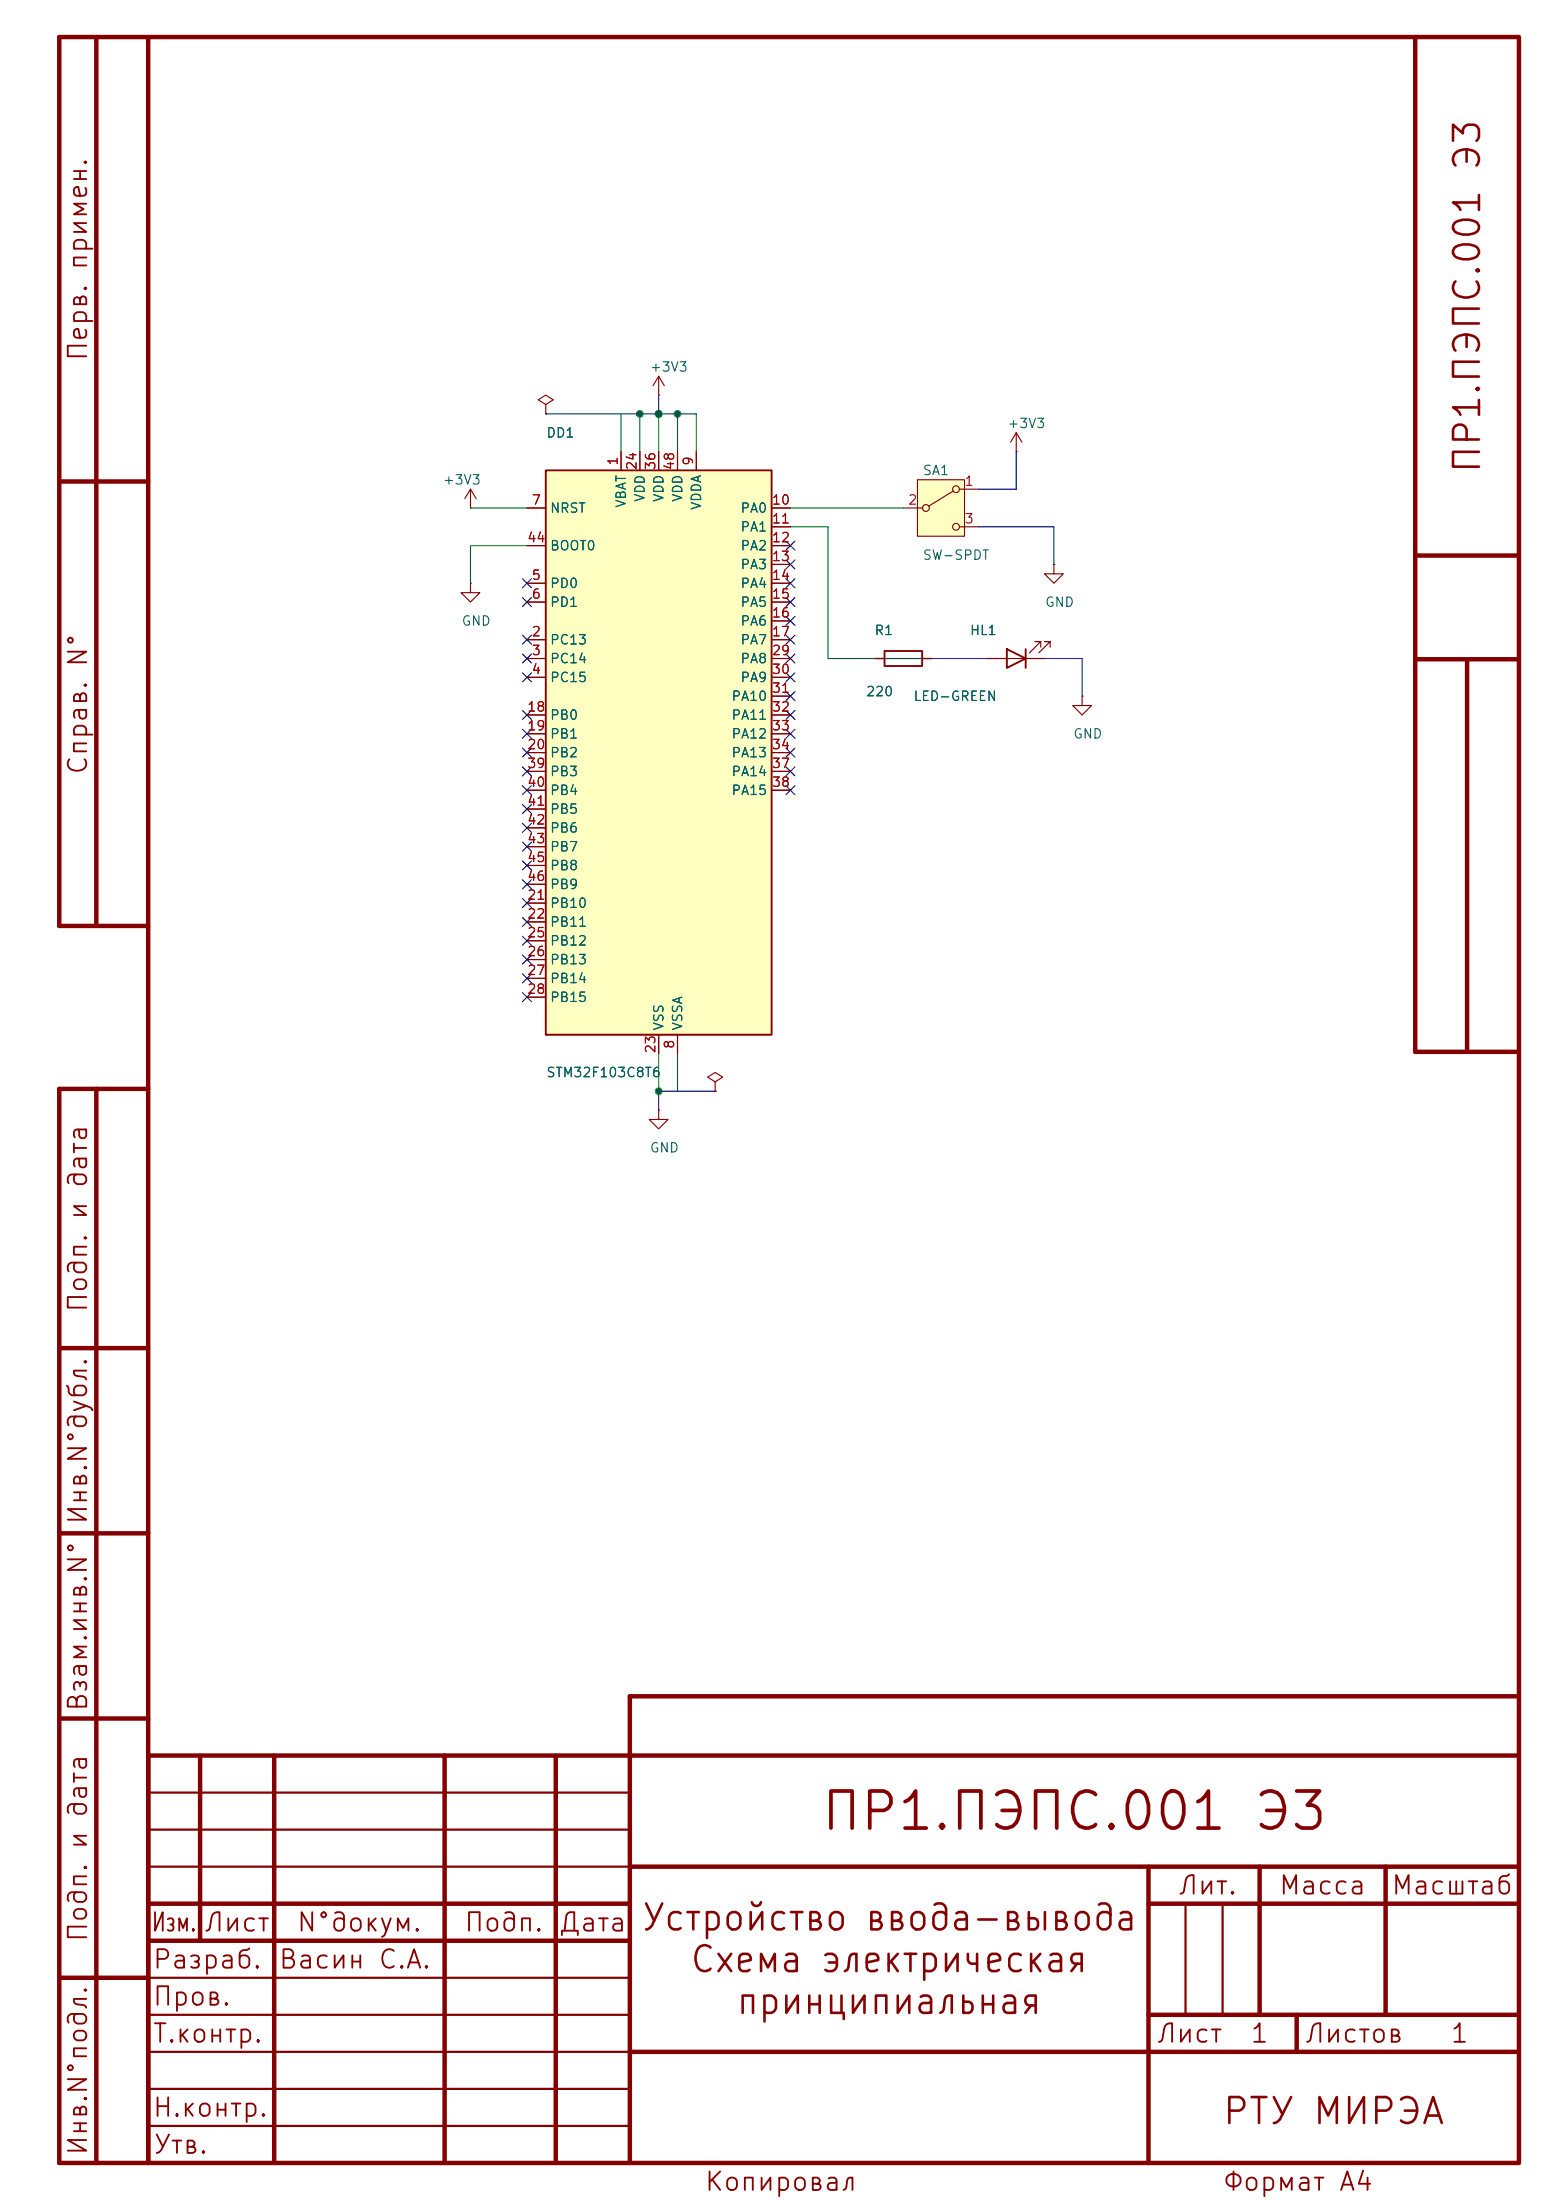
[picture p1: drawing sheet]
(kicad_sch (version 20250114) (generator "eeschema") (generator_version "10.0")
 (paper "A4" portrait)
 (title_block (title "Устройство ввода-вывода\nСхема электрическая\nпринципиальная") (date "2026-09-30") (rev "1") (company "РТУ МИРЭА") (comment 1 "ПР1.ПЭПС.001 Э3") (comment 2 "Васин С.А.") (comment 3 ""))
 (lib_symbols
  (symbol "MCU_ST_STM32F1:STM32F103C_8-B_Tx" (exclude_from_sim no) (in_bom yes) (on_board yes)
   (in_pos_files yes)
   (duplicate_pin_numbers_are_jumpers no)
   (property "Reference" "U" (at -15.24 39.37 0) (show_name no) (do_not_autoplace no) (effects (font (size 1.27 1.27)) (justify left)))
   (property "Value" "STM32F103C_8-B_Tx" (at 7.62 39.37 0) (show_name no) (do_not_autoplace no) (effects (font (size 1.27 1.27)) (justify left)))
   (property "Footprint" "Package_QFP:LQFP-48_7x7mm_P0.5mm" (at -15.24 -38.1 0) (show_name no) (do_not_autoplace no) (hide yes) (effects (font (size 1.27 1.27)) (justify right)))
   (property "Datasheet" "https://www.st.com/resource/en/datasheet/stm32f103c8.pdf" (at 0 0 0) (show_name no) (do_not_autoplace no) (hide yes) (effects (font (size 1.27 1.27))))
   (property "Description" "STMicroelectronics Arm Cortex-M3 MCU, 64-128KB flash, 20KB RAM, 72 MHz, 2.0-3.6V, 37 GPIO, LQFP48" (at 0 0 0) (show_name no) (do_not_autoplace no) (hide yes) (effects (font (size 1.27 1.27))))
   (symbol "STM32F103C_8-B_Tx_0_1"
    (rectangle (start -15.24 -38.1) (end 15.24 38.1) (stroke (width 0.254) (type default)) (fill (type background))))
   (symbol "STM32F103C_8-B_Tx_1_1"
    (pin power_in line (at -5.08 40.64 270) (length 2.54) (name "VBAT" (effects (font (size 1.27 1.27)))) (number "1" (effects (font (size 1.27 1.27)))))
    (pin bidirectional line (at -17.78 15.24 0) (length 2.54) (name "PC13" (effects (font (size 1.27 1.27)))) (number "2" (effects (font (size 1.27 1.27))))
    (alternate "RTC_OUT" bidirectional line)
    (alternate "RTC_TAMPER" bidirectional line))
    (pin bidirectional line (at -17.78 12.7 0) (length 2.54) (name "PC14" (effects (font (size 1.27 1.27)))) (number "3" (effects (font (size 1.27 1.27))))
    (alternate "RCC_OSC32_IN" bidirectional line))
    (pin bidirectional line (at -17.78 10.16 0) (length 2.54) (name "PC15" (effects (font (size 1.27 1.27)))) (number "4" (effects (font (size 1.27 1.27))))
    (alternate "ADC1_EXTI15" bidirectional line)
    (alternate "ADC2_EXTI15" bidirectional line)
    (alternate "RCC_OSC32_OUT" bidirectional line))
    (pin bidirectional line (at -17.78 22.86 0) (length 2.54) (name "PD0" (effects (font (size 1.27 1.27)))) (number "5" (effects (font (size 1.27 1.27))))
    (alternate "RCC_OSC_IN" bidirectional line))
    (pin bidirectional line (at -17.78 20.32 0) (length 2.54) (name "PD1" (effects (font (size 1.27 1.27)))) (number "6" (effects (font (size 1.27 1.27))))
    (alternate "RCC_OSC_OUT" bidirectional line))
    (pin input line (at -17.78 33.02 0) (length 2.54) (name "NRST" (effects (font (size 1.27 1.27)))) (number "7" (effects (font (size 1.27 1.27)))))
    (pin power_in line (at 2.54 -40.64 90) (length 2.54) (name "VSSA" (effects (font (size 1.27 1.27)))) (number "8" (effects (font (size 1.27 1.27)))))
    (pin power_in line (at 5.08 40.64 270) (length 2.54) (name "VDDA" (effects (font (size 1.27 1.27)))) (number "9" (effects (font (size 1.27 1.27)))))
    (pin bidirectional line (at 17.78 33.02 180) (length 2.54) (name "PA0" (effects (font (size 1.27 1.27)))) (number "10" (effects (font (size 1.27 1.27))))
    (alternate "ADC1_IN0" bidirectional line)
    (alternate "ADC2_IN0" bidirectional line)
    (alternate "SYS_WKUP" bidirectional line)
    (alternate "TIM2_CH1" bidirectional line)
    (alternate "TIM2_ETR" bidirectional line)
    (alternate "USART2_CTS" bidirectional line))
    (pin bidirectional line (at 17.78 30.48 180) (length 2.54) (name "PA1" (effects (font (size 1.27 1.27)))) (number "11" (effects (font (size 1.27 1.27))))
    (alternate "ADC1_IN1" bidirectional line)
    (alternate "ADC2_IN1" bidirectional line)
    (alternate "TIM2_CH2" bidirectional line)
    (alternate "USART2_RTS" bidirectional line))
    (pin bidirectional line (at 17.78 27.94 180) (length 2.54) (name "PA2" (effects (font (size 1.27 1.27)))) (number "12" (effects (font (size 1.27 1.27))))
    (alternate "ADC1_IN2" bidirectional line)
    (alternate "ADC2_IN2" bidirectional line)
    (alternate "TIM2_CH3" bidirectional line)
    (alternate "USART2_TX" bidirectional line))
    (pin bidirectional line (at 17.78 25.4 180) (length 2.54) (name "PA3" (effects (font (size 1.27 1.27)))) (number "13" (effects (font (size 1.27 1.27))))
    (alternate "ADC1_IN3" bidirectional line)
    (alternate "ADC2_IN3" bidirectional line)
    (alternate "TIM2_CH4" bidirectional line)
    (alternate "USART2_RX" bidirectional line))
    (pin bidirectional line (at 17.78 22.86 180) (length 2.54) (name "PA4" (effects (font (size 1.27 1.27)))) (number "14" (effects (font (size 1.27 1.27))))
    (alternate "ADC1_IN4" bidirectional line)
    (alternate "ADC2_IN4" bidirectional line)
    (alternate "SPI1_NSS" bidirectional line)
    (alternate "USART2_CK" bidirectional line))
    (pin bidirectional line (at 17.78 20.32 180) (length 2.54) (name "PA5" (effects (font (size 1.27 1.27)))) (number "15" (effects (font (size 1.27 1.27))))
    (alternate "ADC1_IN5" bidirectional line)
    (alternate "ADC2_IN5" bidirectional line)
    (alternate "SPI1_SCK" bidirectional line))
    (pin bidirectional line (at 17.78 17.78 180) (length 2.54) (name "PA6" (effects (font (size 1.27 1.27)))) (number "16" (effects (font (size 1.27 1.27))))
    (alternate "ADC1_IN6" bidirectional line)
    (alternate "ADC2_IN6" bidirectional line)
    (alternate "SPI1_MISO" bidirectional line)
    (alternate "TIM1_BKIN" bidirectional line)
    (alternate "TIM3_CH1" bidirectional line))
    (pin bidirectional line (at 17.78 15.24 180) (length 2.54) (name "PA7" (effects (font (size 1.27 1.27)))) (number "17" (effects (font (size 1.27 1.27))))
    (alternate "ADC1_IN7" bidirectional line)
    (alternate "ADC2_IN7" bidirectional line)
    (alternate "SPI1_MOSI" bidirectional line)
    (alternate "TIM1_CH1N" bidirectional line)
    (alternate "TIM3_CH2" bidirectional line))
    (pin bidirectional line (at -17.78 5.08 0) (length 2.54) (name "PB0" (effects (font (size 1.27 1.27)))) (number "18" (effects (font (size 1.27 1.27))))
    (alternate "ADC1_IN8" bidirectional line)
    (alternate "ADC2_IN8" bidirectional line)
    (alternate "TIM1_CH2N" bidirectional line)
    (alternate "TIM3_CH3" bidirectional line))
    (pin bidirectional line (at -17.78 2.54 0) (length 2.54) (name "PB1" (effects (font (size 1.27 1.27)))) (number "19" (effects (font (size 1.27 1.27))))
    (alternate "ADC1_IN9" bidirectional line)
    (alternate "ADC2_IN9" bidirectional line)
    (alternate "TIM1_CH3N" bidirectional line)
    (alternate "TIM3_CH4" bidirectional line))
    (pin bidirectional line (at -17.78 0 0) (length 2.54) (name "PB2" (effects (font (size 1.27 1.27)))) (number "20" (effects (font (size 1.27 1.27)))))
    (pin bidirectional line (at -17.78 -20.32 0) (length 2.54) (name "PB10" (effects (font (size 1.27 1.27)))) (number "21" (effects (font (size 1.27 1.27))))
    (alternate "I2C2_SCL" bidirectional line)
    (alternate "TIM2_CH3" bidirectional line)
    (alternate "USART3_TX" bidirectional line))
    (pin bidirectional line (at -17.78 -22.86 0) (length 2.54) (name "PB11" (effects (font (size 1.27 1.27)))) (number "22" (effects (font (size 1.27 1.27))))
    (alternate "ADC1_EXTI11" bidirectional line)
    (alternate "ADC2_EXTI11" bidirectional line)
    (alternate "I2C2_SDA" bidirectional line)
    (alternate "TIM2_CH4" bidirectional line)
    (alternate "USART3_RX" bidirectional line))
    (pin power_in line (at 0 -40.64 90) (length 2.54) (name "VSS" (effects (font (size 1.27 1.27)))) (number "23" (effects (font (size 1.27 1.27)))))
    (pin power_in line (at -2.54 40.64 270) (length 2.54) (name "VDD" (effects (font (size 1.27 1.27)))) (number "24" (effects (font (size 1.27 1.27)))))
    (pin bidirectional line (at -17.78 -25.4 0) (length 2.54) (name "PB12" (effects (font (size 1.27 1.27)))) (number "25" (effects (font (size 1.27 1.27))))
    (alternate "I2C2_SMBA" bidirectional line)
    (alternate "SPI2_NSS" bidirectional line)
    (alternate "TIM1_BKIN" bidirectional line)
    (alternate "USART3_CK" bidirectional line))
    (pin bidirectional line (at -17.78 -27.94 0) (length 2.54) (name "PB13" (effects (font (size 1.27 1.27)))) (number "26" (effects (font (size 1.27 1.27))))
    (alternate "SPI2_SCK" bidirectional line)
    (alternate "TIM1_CH1N" bidirectional line)
    (alternate "USART3_CTS" bidirectional line))
    (pin bidirectional line (at -17.78 -30.48 0) (length 2.54) (name "PB14" (effects (font (size 1.27 1.27)))) (number "27" (effects (font (size 1.27 1.27))))
    (alternate "SPI2_MISO" bidirectional line)
    (alternate "TIM1_CH2N" bidirectional line)
    (alternate "USART3_RTS" bidirectional line))
    (pin bidirectional line (at -17.78 -33.02 0) (length 2.54) (name "PB15" (effects (font (size 1.27 1.27)))) (number "28" (effects (font (size 1.27 1.27))))
    (alternate "ADC1_EXTI15" bidirectional line)
    (alternate "ADC2_EXTI15" bidirectional line)
    (alternate "SPI2_MOSI" bidirectional line)
    (alternate "TIM1_CH3N" bidirectional line))
    (pin bidirectional line (at 17.78 12.7 180) (length 2.54) (name "PA8" (effects (font (size 1.27 1.27)))) (number "29" (effects (font (size 1.27 1.27))))
    (alternate "RCC_MCO" bidirectional line)
    (alternate "TIM1_CH1" bidirectional line)
    (alternate "USART1_CK" bidirectional line))
    (pin bidirectional line (at 17.78 10.16 180) (length 2.54) (name "PA9" (effects (font (size 1.27 1.27)))) (number "30" (effects (font (size 1.27 1.27))))
    (alternate "TIM1_CH2" bidirectional line)
    (alternate "USART1_TX" bidirectional line))
    (pin bidirectional line (at 17.78 7.62 180) (length 2.54) (name "PA10" (effects (font (size 1.27 1.27)))) (number "31" (effects (font (size 1.27 1.27))))
    (alternate "TIM1_CH3" bidirectional line)
    (alternate "USART1_RX" bidirectional line))
    (pin bidirectional line (at 17.78 5.08 180) (length 2.54) (name "PA11" (effects (font (size 1.27 1.27)))) (number "32" (effects (font (size 1.27 1.27))))
    (alternate "ADC1_EXTI11" bidirectional line)
    (alternate "ADC2_EXTI11" bidirectional line)
    (alternate "CAN_RX" bidirectional line)
    (alternate "TIM1_CH4" bidirectional line)
    (alternate "USART1_CTS" bidirectional line)
    (alternate "USB_DM" bidirectional line))
    (pin bidirectional line (at 17.78 2.54 180) (length 2.54) (name "PA12" (effects (font (size 1.27 1.27)))) (number "33" (effects (font (size 1.27 1.27))))
    (alternate "CAN_TX" bidirectional line)
    (alternate "TIM1_ETR" bidirectional line)
    (alternate "USART1_RTS" bidirectional line)
    (alternate "USB_DP" bidirectional line))
    (pin bidirectional line (at 17.78 0 180) (length 2.54) (name "PA13" (effects (font (size 1.27 1.27)))) (number "34" (effects (font (size 1.27 1.27))))
    (alternate "SYS_JTMS-SWDIO" bidirectional line))
    (pin passive line (at 0 -40.64 90) (length 2.54) (hide yes) (name "VSS" (effects (font (size 1.27 1.27)))) (number "35" (effects (font (size 1.27 1.27)))))
    (pin power_in line (at 0 40.64 270) (length 2.54) (name "VDD" (effects (font (size 1.27 1.27)))) (number "36" (effects (font (size 1.27 1.27)))))
    (pin bidirectional line (at 17.78 -2.54 180) (length 2.54) (name "PA14" (effects (font (size 1.27 1.27)))) (number "37" (effects (font (size 1.27 1.27))))
    (alternate "SYS_JTCK-SWCLK" bidirectional line))
    (pin bidirectional line (at 17.78 -5.08 180) (length 2.54) (name "PA15" (effects (font (size 1.27 1.27)))) (number "38" (effects (font (size 1.27 1.27))))
    (alternate "ADC1_EXTI15" bidirectional line)
    (alternate "ADC2_EXTI15" bidirectional line)
    (alternate "SPI1_NSS" bidirectional line)
    (alternate "SYS_JTDI" bidirectional line)
    (alternate "TIM2_CH1" bidirectional line)
    (alternate "TIM2_ETR" bidirectional line))
    (pin bidirectional line (at -17.78 -2.54 0) (length 2.54) (name "PB3" (effects (font (size 1.27 1.27)))) (number "39" (effects (font (size 1.27 1.27))))
    (alternate "SPI1_SCK" bidirectional line)
    (alternate "SYS_JTDO-TRACESWO" bidirectional line)
    (alternate "TIM2_CH2" bidirectional line))
    (pin bidirectional line (at -17.78 -5.08 0) (length 2.54) (name "PB4" (effects (font (size 1.27 1.27)))) (number "40" (effects (font (size 1.27 1.27))))
    (alternate "SPI1_MISO" bidirectional line)
    (alternate "SYS_NJTRST" bidirectional line)
    (alternate "TIM3_CH1" bidirectional line))
    (pin bidirectional line (at -17.78 -7.62 0) (length 2.54) (name "PB5" (effects (font (size 1.27 1.27)))) (number "41" (effects (font (size 1.27 1.27))))
    (alternate "I2C1_SMBA" bidirectional line)
    (alternate "SPI1_MOSI" bidirectional line)
    (alternate "TIM3_CH2" bidirectional line))
    (pin bidirectional line (at -17.78 -10.16 0) (length 2.54) (name "PB6" (effects (font (size 1.27 1.27)))) (number "42" (effects (font (size 1.27 1.27))))
    (alternate "I2C1_SCL" bidirectional line)
    (alternate "TIM4_CH1" bidirectional line)
    (alternate "USART1_TX" bidirectional line))
    (pin bidirectional line (at -17.78 -12.7 0) (length 2.54) (name "PB7" (effects (font (size 1.27 1.27)))) (number "43" (effects (font (size 1.27 1.27))))
    (alternate "I2C1_SDA" bidirectional line)
    (alternate "TIM4_CH2" bidirectional line)
    (alternate "USART1_RX" bidirectional line))
    (pin input line (at -17.78 27.94 0) (length 2.54) (name "BOOT0" (effects (font (size 1.27 1.27)))) (number "44" (effects (font (size 1.27 1.27)))))
    (pin bidirectional line (at -17.78 -15.24 0) (length 2.54) (name "PB8" (effects (font (size 1.27 1.27)))) (number "45" (effects (font (size 1.27 1.27))))
    (alternate "CAN_RX" bidirectional line)
    (alternate "I2C1_SCL" bidirectional line)
    (alternate "TIM4_CH3" bidirectional line))
    (pin bidirectional line (at -17.78 -17.78 0) (length 2.54) (name "PB9" (effects (font (size 1.27 1.27)))) (number "46" (effects (font (size 1.27 1.27))))
    (alternate "CAN_TX" bidirectional line)
    (alternate "I2C1_SDA" bidirectional line)
    (alternate "TIM4_CH4" bidirectional line))
    (pin passive line (at 0 -40.64 90) (length 2.54) (hide yes) (name "VSS" (effects (font (size 1.27 1.27)))) (number "47" (effects (font (size 1.27 1.27)))))
    (pin power_in line (at 2.54 40.64 270) (length 2.54) (name "VDD" (effects (font (size 1.27 1.27)))) (number "48" (effects (font (size 1.27 1.27))))))
   (embedded_fonts no))
  (symbol "power:+3V3"
   (power global)
   (pin_numbers (hide yes))
   (pin_names
    (offset 0) (hide yes)) (exclude_from_sim no) (in_bom yes) (on_board yes)
   (in_pos_files yes)
   (duplicate_pin_numbers_are_jumpers no)
   (property "Reference" "#PWR" (at 0 -3.81 0) (show_name no) (do_not_autoplace no) (hide yes) (effects (font (size 1.27 1.27))))
   (property "Value" "+3V3" (at 0 3.556 0) (show_name no) (do_not_autoplace no) (effects (font (size 1.27 1.27))))
   (property "Footprint" "" (at 0 0 0) (show_name no) (do_not_autoplace no) (hide yes) (effects (font (size 1.27 1.27))))
   (property "Datasheet" "" (at 0 0 0) (show_name no) (do_not_autoplace no) (hide yes) (effects (font (size 1.27 1.27))))
   (property "Description" "Power symbol creates a global label with name \"+3V3\"" (at 0 0 0) (show_name no) (do_not_autoplace no) (hide yes) (effects (font (size 1.27 1.27))))
   (symbol "+3V3_0_1"
    (polyline (pts (xy -0.762 1.27) (xy 0 2.54)) (stroke (width 0) (type default)) (fill (type none)))
    (polyline (pts (xy 0 2.54) (xy 0.762 1.27)) (stroke (width 0) (type default)) (fill (type none)))
    (polyline (pts (xy 0 0) (xy 0 2.54)) (stroke (width 0) (type default)) (fill (type none))))
   (symbol "+3V3_1_1"
    (pin power_in line (at 0 0 90) (length 0) (name "" (effects (font (size 1.27 1.27)))) (number "1" (effects (font (size 1.27 1.27))))))
   (embedded_fonts no))
  (symbol "power:PWR_FLAG"
   (power global)
   (pin_numbers (hide yes))
   (pin_names
    (offset 0) (hide yes)) (exclude_from_sim no) (in_bom yes) (on_board yes)
   (in_pos_files yes)
   (duplicate_pin_numbers_are_jumpers no)
   (property "Reference" "#FLG" (at 0 1.905 0) (show_name no) (do_not_autoplace no) (hide yes) (effects (font (size 1.27 1.27))))
   (property "Value" "PWR_FLAG" (at 0 3.81 0) (show_name no) (do_not_autoplace no) (effects (font (size 1.27 1.27))))
   (property "Footprint" "" (at 0 0 0) (show_name no) (do_not_autoplace no) (hide yes) (effects (font (size 1.27 1.27))))
   (property "Datasheet" "" (at 0 0 0) (show_name no) (do_not_autoplace no) (hide yes) (effects (font (size 1.27 1.27))))
   (property "Description" "Special symbol for telling ERC where power comes from" (at 0 0 0) (show_name no) (do_not_autoplace no) (hide yes) (effects (font (size 1.27 1.27))))
   (symbol "PWR_FLAG_0_0"
    (pin power_out line (at 0 0 90) (length 0) (name "" (effects (font (size 1.27 1.27)))) (number "1" (effects (font (size 1.27 1.27))))))
   (symbol "PWR_FLAG_0_1"
    (polyline (pts (xy 0 0) (xy 0 1.27) (xy -1.016 1.905) (xy 0 2.54) (xy 1.016 1.905) (xy 0 1.27)) (stroke (width 0) (type default)) (fill (type none))))
   (embedded_fonts no))
  (symbol "power:GND"
   (power global)
   (pin_numbers (hide yes))
   (pin_names
    (offset 0) (hide yes)) (exclude_from_sim no) (in_bom yes) (on_board yes)
   (in_pos_files yes)
   (duplicate_pin_numbers_are_jumpers no)
   (property "Reference" "#PWR" (at 0 -6.35 0) (show_name no) (do_not_autoplace no) (hide yes) (effects (font (size 1.27 1.27))))
   (property "Value" "GND" (at 0 -3.81 0) (show_name no) (do_not_autoplace no) (effects (font (size 1.27 1.27))))
   (property "Footprint" "" (at 0 0 0) (show_name no) (do_not_autoplace no) (hide yes) (effects (font (size 1.27 1.27))))
   (property "Datasheet" "" (at 0 0 0) (show_name no) (do_not_autoplace no) (hide yes) (effects (font (size 1.27 1.27))))
   (property "Description" "Power symbol creates a global label with name \"GND\" , ground" (at 0 0 0) (show_name no) (do_not_autoplace no) (hide yes) (effects (font (size 1.27 1.27))))
   (symbol "GND_0_1"
    (polyline (pts (xy 0 0) (xy 0 -1.27) (xy 1.27 -1.27) (xy 0 -2.54) (xy -1.27 -1.27) (xy 0 -1.27)) (stroke (width 0) (type default)) (fill (type none))))
   (symbol "GND_1_1"
    (pin power_in line (at 0 0 270) (length 0) (name "" (effects (font (size 1.27 1.27)))) (number "1" (effects (font (size 1.27 1.27))))))
   (embedded_fonts no))
  (symbol "Switch:SW_SPDT"
   (pin_names
    (offset 0) (hide yes)) (exclude_from_sim no) (in_bom yes) (on_board yes)
   (in_pos_files yes)
   (duplicate_pin_numbers_are_jumpers no)
   (property "Reference" "SW" (at 0 5.08 0) (show_name no) (do_not_autoplace no) (effects (font (size 1.27 1.27))))
   (property "Value" "SW_SPDT" (at 0 -5.08 0) (show_name no) (do_not_autoplace no) (effects (font (size 1.27 1.27))))
   (property "Footprint" "" (at 0 0 0) (show_name no) (do_not_autoplace no) (hide yes) (effects (font (size 1.27 1.27))))
   (property "Datasheet" "" (at 0 -7.62 0) (show_name no) (do_not_autoplace no) (hide yes) (effects (font (size 1.27 1.27))))
   (property "Description" "Switch, single pole double throw" (at 0 0 0) (show_name no) (do_not_autoplace no) (hide yes) (effects (font (size 1.27 1.27))))
   (symbol "SW_SPDT_0_1"
    (circle (center -2.032 0) (radius 0.4572) (stroke (width 0) (type default)) (fill (type none)))
    (polyline (pts (xy -1.651 0.254) (xy 1.651 2.286)) (stroke (width 0) (type default)) (fill (type none)))
    (circle (center 2.032 2.54) (radius 0.4572) (stroke (width 0) (type default)) (fill (type none)))
    (circle (center 2.032 -2.54) (radius 0.4572) (stroke (width 0) (type default)) (fill (type none))))
   (symbol "SW_SPDT_1_1"
    (rectangle (start -3.175 3.81) (end 3.175 -3.81) (stroke (width 0) (type default)) (fill (type background)))
    (pin passive line (at 5.08 2.54 180) (length 2.54) (name "A" (effects (font (size 1.27 1.27)))) (number "1" (effects (font (size 1.27 1.27)))))
    (pin passive line (at -5.08 0 0) (length 2.54) (name "B" (effects (font (size 1.27 1.27)))) (number "2" (effects (font (size 1.27 1.27)))))
    (pin passive line (at 5.08 -2.54 180) (length 2.54) (name "C" (effects (font (size 1.27 1.27)))) (number "3" (effects (font (size 1.27 1.27))))))
   (embedded_fonts no))
  (symbol "Device:R"
   (pin_numbers (hide yes))
   (pin_names
    (offset 0)) (exclude_from_sim no) (in_bom yes) (on_board yes)
   (in_pos_files yes)
   (duplicate_pin_numbers_are_jumpers no)
   (property "Reference" "R" (at 2.032 0 90) (show_name no) (do_not_autoplace no) (effects (font (size 1.27 1.27))))
   (property "Value" "R" (at 0 0 90) (show_name no) (do_not_autoplace no) (effects (font (size 1.27 1.27))))
   (property "Footprint" "" (at -1.778 0 90) (show_name no) (do_not_autoplace no) (hide yes) (effects (font (size 1.27 1.27))))
   (property "Datasheet" "" (at 0 0 0) (show_name no) (do_not_autoplace no) (hide yes) (effects (font (size 1.27 1.27))))
   (property "Description" "Resistor" (at 0 0 0) (show_name no) (do_not_autoplace no) (hide yes) (effects (font (size 1.27 1.27))))
   (symbol "R_0_1"
    (rectangle (start -1.016 -2.54) (end 1.016 2.54) (stroke (width 0.254) (type default)) (fill (type none))))
   (symbol "R_1_1"
    (pin passive line (at 0 3.81 270) (length 1.27) (name "" (effects (font (size 1.27 1.27)))) (number "1" (effects (font (size 1.27 1.27)))))
    (pin passive line (at 0 -3.81 90) (length 1.27) (name "" (effects (font (size 1.27 1.27)))) (number "2" (effects (font (size 1.27 1.27))))))
   (embedded_fonts no))
  (symbol "Device:LED"
   (pin_numbers (hide yes))
   (pin_names
    (offset 1.016) (hide yes)) (exclude_from_sim no) (in_bom yes) (on_board yes)
   (in_pos_files yes)
   (duplicate_pin_numbers_are_jumpers no)
   (property "Reference" "D" (at 0 2.54 0) (show_name no) (do_not_autoplace no) (effects (font (size 1.27 1.27))))
   (property "Value" "LED" (at 0 -2.54 0) (show_name no) (do_not_autoplace no) (effects (font (size 1.27 1.27))))
   (property "Footprint" "" (at 0 0 0) (show_name no) (do_not_autoplace no) (hide yes) (effects (font (size 1.27 1.27))))
   (property "Datasheet" "" (at 0 0 0) (show_name no) (do_not_autoplace no) (hide yes) (effects (font (size 1.27 1.27))))
   (property "Description" "Light emitting diode" (at 0 0 0) (show_name no) (do_not_autoplace no) (hide yes) (effects (font (size 1.27 1.27))))
   (property "Sim.Pins" "1=K 2=A" (at 0 0 0) (show_name no) (do_not_autoplace no) (hide yes) (effects (font (size 1.27 1.27))))
   (symbol "LED_0_1"
    (polyline (pts (xy -3.048 -0.762) (xy -4.572 -2.286) (xy -3.81 -2.286) (xy -4.572 -2.286) (xy -4.572 -1.524)) (stroke (width 0) (type default)) (fill (type none)))
    (polyline (pts (xy -1.778 -0.762) (xy -3.302 -2.286) (xy -2.54 -2.286) (xy -3.302 -2.286) (xy -3.302 -1.524)) (stroke (width 0) (type default)) (fill (type none)))
    (polyline (pts (xy -1.27 0) (xy 1.27 0)) (stroke (width 0) (type default)) (fill (type none)))
    (polyline (pts (xy -1.27 -1.27) (xy -1.27 1.27)) (stroke (width 0.254) (type default)) (fill (type none)))
    (polyline (pts (xy 1.27 -1.27) (xy 1.27 1.27) (xy -1.27 0) (xy 1.27 -1.27)) (stroke (width 0.254) (type default)) (fill (type none))))
   (symbol "LED_1_1"
    (pin passive line (at -3.81 0 0) (length 2.54) (name "K" (effects (font (size 1.27 1.27)))) (number "1" (effects (font (size 1.27 1.27)))))
    (pin passive line (at 3.81 0 180) (length 2.54) (name "A" (effects (font (size 1.27 1.27)))) (number "2" (effects (font (size 1.27 1.27))))))
   (embedded_fonts no)))
 (wire (pts (xy 83.82 60.96) (xy 83.82 55.88)) (stroke (width 0) (type default) (color 0 150 0 1)))
 (wire (pts (xy 86.36 60.96) (xy 86.36 55.88)) (stroke (width 0) (type default) (color 0 150 0 1)))
 (wire (pts (xy 88.9 60.96) (xy 88.9 55.88)) (stroke (width 0) (type default) (color 0 150 0 1)))
 (wire (pts (xy 91.44 60.96) (xy 91.44 55.88)) (stroke (width 0) (type default) (color 0 150 0 1)))
 (wire (pts (xy 93.98 60.96) (xy 93.98 55.88)) (stroke (width 0) (type default) (color 0 150 0 1)))
 (wire (pts (xy 83.82 55.88) (xy 86.36 55.88)) (stroke (width 0) (type default) (color 0 0 160 1)))
 (wire (pts (xy 86.36 55.88) (xy 88.9 55.88)) (stroke (width 0) (type default) (color 0 0 160 1)))
 (wire (pts (xy 88.9 55.88) (xy 91.44 55.88)) (stroke (width 0) (type default) (color 0 0 160 1)))
 (wire (pts (xy 91.44 55.88) (xy 93.98 55.88)) (stroke (width 0) (type default) (color 0 0 160 1)))
 (junction (at 86.36 55.88) (diameter 0) (color 0 0 0 0))
 (junction (at 88.9 55.88) (diameter 0) (color 0 0 0 0))
 (junction (at 91.44 55.88) (diameter 0) (color 0 0 0 0))
 (wire (pts (xy 88.9 55.88) (xy 88.9 53.34)) (stroke (width 0) (type default) (color 0 0 160 1)))
 (junction (at 88.9 55.88) (diameter 0) (color 0 0 0 0))
 (wire (pts (xy 73.66 55.88) (xy 83.82 55.88)) (stroke (width 0) (type default) (color 0 0 160 1)))
 (wire (pts (xy 88.9 142.24) (xy 88.9 147.32)) (stroke (width 0) (type default) (color 0 150 0 1)))
 (wire (pts (xy 91.44 142.24) (xy 91.44 147.32)) (stroke (width 0) (type default) (color 0 150 0 1)))
 (wire (pts (xy 88.9 147.32) (xy 91.44 147.32)) (stroke (width 0) (type default) (color 0 0 160 1)))
 (wire (pts (xy 88.9 147.32) (xy 88.9 149.86)) (stroke (width 0) (type default) (color 0 0 160 1)))
 (junction (at 88.9 147.32000000000002) (diameter 0) (color 0 0 0 0))
 (wire (pts (xy 91.44 147.32) (xy 96.52 147.32)) (stroke (width 0) (type default) (color 0 0 160 1)))
 (wire (pts (xy 71.12 68.58) (xy 63.5 68.58)) (stroke (width 0) (type default) (color 0 150 0 1)))
 (wire (pts (xy 71.12 73.66) (xy 63.5 73.66)) (stroke (width 0) (type default) (color 0 150 0 1)))
 (wire (pts (xy 63.5 73.66) (xy 63.5 78.74)) (stroke (width 0) (type default) (color 0 150 0 1)))
 (wire (pts (xy 106.68 68.58) (xy 121.92 68.58)) (stroke (width 0) (type default) (color 0 150 0 1)))
 (wire (pts (xy 132.08 66.04) (xy 137.16 66.04)) (stroke (width 0) (type default) (color 0 0 160 1)))
 (wire (pts (xy 137.16 66.04) (xy 137.16 60.96)) (stroke (width 0) (type default) (color 0 0 160 1)))
 (wire (pts (xy 132.08 71.12) (xy 142.24 71.12)) (stroke (width 0) (type default) (color 0 0 160 1)))
 (wire (pts (xy 142.24 71.12) (xy 142.24 76.2)) (stroke (width 0) (type default) (color 0 0 160 1)))
 (wire (pts (xy 106.68 71.12) (xy 111.76 71.12)) (stroke (width 0) (type default) (color 0 150 0 1)))
 (wire (pts (xy 111.76 71.12) (xy 111.76 88.9)) (stroke (width 0) (type default) (color 0 150 0 1)))
 (wire (pts (xy 111.76 88.9) (xy 125.73 88.9)) (stroke (width 0) (type default) (color 0 150 0 1)))
 (wire (pts (xy 118.11 88.9) (xy 133.35 88.9)) (stroke (width 0) (type default) (color 0 0 160 1)))
 (wire (pts (xy 140.97 88.9) (xy 146.05 88.9)) (stroke (width 0) (type default) (color 0 0 160 1)))
 (wire (pts (xy 146.05 88.9) (xy 146.05 93.98)) (stroke (width 0) (type default) (color 0 0 160 1)))
 (no_connect (at 71.12 86.36))
 (no_connect (at 71.12 88.9))
 (no_connect (at 71.12 91.44))
 (no_connect (at 71.12 78.74))
 (no_connect (at 71.12 81.28))
 (no_connect (at 106.68 73.66))
 (no_connect (at 106.68 76.2))
 (no_connect (at 106.68 78.74))
 (no_connect (at 106.68 81.28))
 (no_connect (at 106.68 83.82))
 (no_connect (at 106.68 86.36))
 (no_connect (at 71.12 96.52))
 (no_connect (at 71.12 99.06))
 (no_connect (at 71.12 101.6))
 (no_connect (at 71.12 121.92))
 (no_connect (at 71.12 124.46))
 (no_connect (at 71.12 127.0))
 (no_connect (at 71.12 129.54))
 (no_connect (at 71.12 132.08))
 (no_connect (at 71.12 134.62))
 (no_connect (at 106.68 88.9))
 (no_connect (at 106.68 91.44))
 (no_connect (at 106.68 93.98))
 (no_connect (at 106.68 96.52))
 (no_connect (at 106.68 99.06))
 (no_connect (at 106.68 101.6))
 (no_connect (at 106.68 104.14))
 (no_connect (at 106.68 106.68))
 (no_connect (at 71.12 104.14))
 (no_connect (at 71.12 106.68))
 (no_connect (at 71.12 109.22))
 (no_connect (at 71.12 111.76))
 (no_connect (at 71.12 114.3))
 (no_connect (at 71.12 116.84))
 (no_connect (at 71.12 119.38))
 (symbol (lib_id "MCU_ST_STM32F1:STM32F103C_8-B_Tx") (at 88.9 101.6 0) (unit 1) (exclude_from_sim no) (in_bom yes) (on_board yes) (dnp no)
  (property "Reference" "DD1" (at 73.66 58.42 0) (effects (font (size 1.27 1.27)) (justify left)))
  (property "Value" "STM32F103C8T6" (at 73.66 144.78 0) (effects (font (size 1.27 1.27)) (justify left)))
  (property "Footprint" "" (at 88.9 101.6 0) (effects (font (size 1.27 1.27)) (hide yes)))
  (property "Datasheet" "" (at 88.9 101.6 0) (effects (font (size 1.27 1.27)) (hide yes)))
  (pin "1")
  (pin "2")
  (pin "3")
  (pin "4")
  (pin "5")
  (pin "6")
  (pin "7")
  (pin "8")
  (pin "9")
  (pin "10")
  (pin "11")
  (pin "12")
  (pin "13")
  (pin "14")
  (pin "15")
  (pin "16")
  (pin "17")
  (pin "18")
  (pin "19")
  (pin "20")
  (pin "21")
  (pin "22")
  (pin "23")
  (pin "24")
  (pin "25")
  (pin "26")
  (pin "27")
  (pin "28")
  (pin "29")
  (pin "30")
  (pin "31")
  (pin "32")
  (pin "33")
  (pin "34")
  (pin "35")
  (pin "36")
  (pin "37")
  (pin "38")
  (pin "39")
  (pin "40")
  (pin "41")
  (pin "42")
  (pin "43")
  (pin "44")
  (pin "45")
  (pin "46")
  (pin "47")
  (pin "48"))
 (symbol (lib_id "power:+3V3") (at 88.9 53.34 0) (unit 1) (exclude_from_sim no) (in_bom yes) (on_board yes) (dnp no)
  (property "Reference" "#PWR01" (at 91.44000000000001 50.800000000000004 0) (effects (font (size 1.27 1.27)) (justify left) (hide yes)))
  (property "Value" "+3V3" (at 87.63000000000001 49.53 0) (effects (font (size 1.27 1.27)) (justify left)))
  (property "Footprint" "" (at 88.9 53.34 0) (effects (font (size 1.27 1.27)) (hide yes)))
  (property "Datasheet" "" (at 88.9 53.34 0) (effects (font (size 1.27 1.27)) (hide yes)))
  (pin "1"))
 (symbol (lib_id "power:PWR_FLAG") (at 73.66 55.88 0) (unit 1) (exclude_from_sim no) (in_bom yes) (on_board yes) (dnp no)
  (property "Reference" "#FLG01" (at 76.2 53.34 0) (effects (font (size 1.27 1.27)) (justify left) (hide yes)))
  (property "Value" "PWR_FLAG" (at 76.2 58.42 0) (effects (font (size 1.27 1.27)) (justify left) (hide yes)))
  (property "Footprint" "" (at 73.66 55.88 0) (effects (font (size 1.27 1.27)) (hide yes)))
  (property "Datasheet" "" (at 73.66 55.88 0) (effects (font (size 1.27 1.27)) (hide yes)))
  (pin "1"))
 (symbol (lib_id "power:GND") (at 88.9 149.86 0) (unit 1) (exclude_from_sim no) (in_bom yes) (on_board yes) (dnp no)
  (property "Reference" "#PWR02" (at 91.44000000000001 147.32000000000002 0) (effects (font (size 1.27 1.27)) (justify left) (hide yes)))
  (property "Value" "GND" (at 87.63000000000001 154.94000000000003 0) (effects (font (size 1.27 1.27)) (justify left)))
  (property "Footprint" "" (at 88.9 149.86 0) (effects (font (size 1.27 1.27)) (hide yes)))
  (property "Datasheet" "" (at 88.9 149.86 0) (effects (font (size 1.27 1.27)) (hide yes)))
  (pin "1"))
 (symbol (lib_id "power:PWR_FLAG") (at 96.52 147.32000000000002 0) (unit 1) (exclude_from_sim no) (in_bom yes) (on_board yes) (dnp no)
  (property "Reference" "#FLG02" (at 99.06 144.78000000000003 0) (effects (font (size 1.27 1.27)) (justify left) (hide yes)))
  (property "Value" "PWR_FLAG" (at 99.06 149.86 0) (effects (font (size 1.27 1.27)) (justify left) (hide yes)))
  (property "Footprint" "" (at 96.52 147.32000000000002 0) (effects (font (size 1.27 1.27)) (hide yes)))
  (property "Datasheet" "" (at 96.52 147.32000000000002 0) (effects (font (size 1.27 1.27)) (hide yes)))
  (pin "1"))
 (symbol (lib_id "power:+3V3") (at 63.50000000000001 68.58 0) (unit 1) (exclude_from_sim no) (in_bom yes) (on_board yes) (dnp no)
  (property "Reference" "#PWR03" (at 66.04 66.03999999999999 0) (effects (font (size 1.27 1.27)) (justify left) (hide yes)))
  (property "Value" "+3V3" (at 59.690000000000005 64.77 0) (effects (font (size 1.27 1.27)) (justify left)))
  (property "Footprint" "" (at 63.50000000000001 68.58 0) (effects (font (size 1.27 1.27)) (hide yes)))
  (property "Datasheet" "" (at 63.50000000000001 68.58 0) (effects (font (size 1.27 1.27)) (hide yes)))
  (pin "1"))
 (symbol (lib_id "power:GND") (at 63.50000000000001 78.74 0) (unit 1) (exclude_from_sim no) (in_bom yes) (on_board yes) (dnp no)
  (property "Reference" "#PWR04" (at 66.04 76.19999999999999 0) (effects (font (size 1.27 1.27)) (justify left) (hide yes)))
  (property "Value" "GND" (at 62.230000000000004 83.82 0) (effects (font (size 1.27 1.27)) (justify left)))
  (property "Footprint" "" (at 63.50000000000001 78.74 0) (effects (font (size 1.27 1.27)) (hide yes)))
  (property "Datasheet" "" (at 63.50000000000001 78.74 0) (effects (font (size 1.27 1.27)) (hide yes)))
  (pin "1"))
 (symbol (lib_id "Switch:SW_SPDT") (at 127.0 68.58 0) (unit 1) (exclude_from_sim no) (in_bom yes) (on_board yes) (dnp no)
  (property "Reference" "SA1" (at 124.46000000000001 63.5 0) (effects (font (size 1.27 1.27)) (justify left)))
  (property "Value" "SW-SPDT" (at 124.46000000000001 74.92999999999999 0) (effects (font (size 1.27 1.27)) (justify left)))
  (property "Footprint" "" (at 127.0 68.58 0) (effects (font (size 1.27 1.27)) (hide yes)))
  (property "Datasheet" "" (at 127.0 68.58 0) (effects (font (size 1.27 1.27)) (hide yes)))
  (pin "1")
  (pin "2")
  (pin "3"))
 (symbol (lib_id "power:+3V3") (at 137.16000000000003 60.96000000000001 0) (unit 1) (exclude_from_sim no) (in_bom yes) (on_board yes) (dnp no)
  (property "Reference" "#PWR05" (at 139.70000000000002 58.42000000000001 0) (effects (font (size 1.27 1.27)) (justify left) (hide yes)))
  (property "Value" "+3V3" (at 135.89000000000001 57.150000000000006 0) (effects (font (size 1.27 1.27)) (justify left)))
  (property "Footprint" "" (at 137.16000000000003 60.96000000000001 0) (effects (font (size 1.27 1.27)) (hide yes)))
  (property "Datasheet" "" (at 137.16000000000003 60.96000000000001 0) (effects (font (size 1.27 1.27)) (hide yes)))
  (pin "1"))
 (symbol (lib_id "power:GND") (at 142.24 76.2 0) (unit 1) (exclude_from_sim no) (in_bom yes) (on_board yes) (dnp no)
  (property "Reference" "#PWR06" (at 144.78 73.66 0) (effects (font (size 1.27 1.27)) (justify left) (hide yes)))
  (property "Value" "GND" (at 140.97000000000003 81.28 0) (effects (font (size 1.27 1.27)) (justify left)))
  (property "Footprint" "" (at 142.24 76.2 0) (effects (font (size 1.27 1.27)) (hide yes)))
  (property "Datasheet" "" (at 142.24 76.2 0) (effects (font (size 1.27 1.27)) (hide yes)))
  (pin "1"))
 (symbol (lib_id "Device:R") (at 121.92 88.9 90) (unit 1) (exclude_from_sim no) (in_bom yes) (on_board yes) (dnp no)
  (property "Reference" "R1" (at 120.65 85.09 90) (effects (font (size 1.27 1.27)) (justify left)))
  (property "Value" "220" (at 120.65 93.35000000000001 90) (effects (font (size 1.27 1.27)) (justify left)))
  (property "Footprint" "" (at 121.92 88.9 0) (effects (font (size 1.27 1.27)) (hide yes)))
  (property "Datasheet" "" (at 121.92 88.9 0) (effects (font (size 1.27 1.27)) (hide yes)))
  (pin "1")
  (pin "2"))
 (symbol (lib_id "Device:LED") (at 137.16 88.9 180) (unit 1) (exclude_from_sim no) (in_bom yes) (on_board yes) (dnp no)
  (property "Reference" "HL1" (at 134.62 85.09 0) (effects (font (size 1.27 1.27)) (justify left)))
  (property "Value" "LED-GREEN" (at 134.62 93.98 0) (effects (font (size 1.27 1.27)) (justify left)))
  (property "Footprint" "" (at 137.16 88.9 0) (effects (font (size 1.27 1.27)) (hide yes)))
  (property "Datasheet" "" (at 137.16 88.9 0) (effects (font (size 1.27 1.27)) (hide yes)))
  (pin "1")
  (pin "2"))
 (symbol (lib_id "power:GND") (at 146.05 93.98 0) (unit 1) (exclude_from_sim no) (in_bom yes) (on_board yes) (dnp no)
  (property "Reference" "#PWR07" (at 148.59 91.44 0) (effects (font (size 1.27 1.27)) (justify left) (hide yes)))
  (property "Value" "GND" (at 144.78 99.06 0) (effects (font (size 1.27 1.27)) (justify left)))
  (property "Footprint" "" (at 146.05 93.98 0) (effects (font (size 1.27 1.27)) (hide yes)))
  (property "Datasheet" "" (at 146.05 93.98 0) (effects (font (size 1.27 1.27)) (hide yes)))
  (pin "1"))
 (sheet_instances (path "" (page "1"))))
